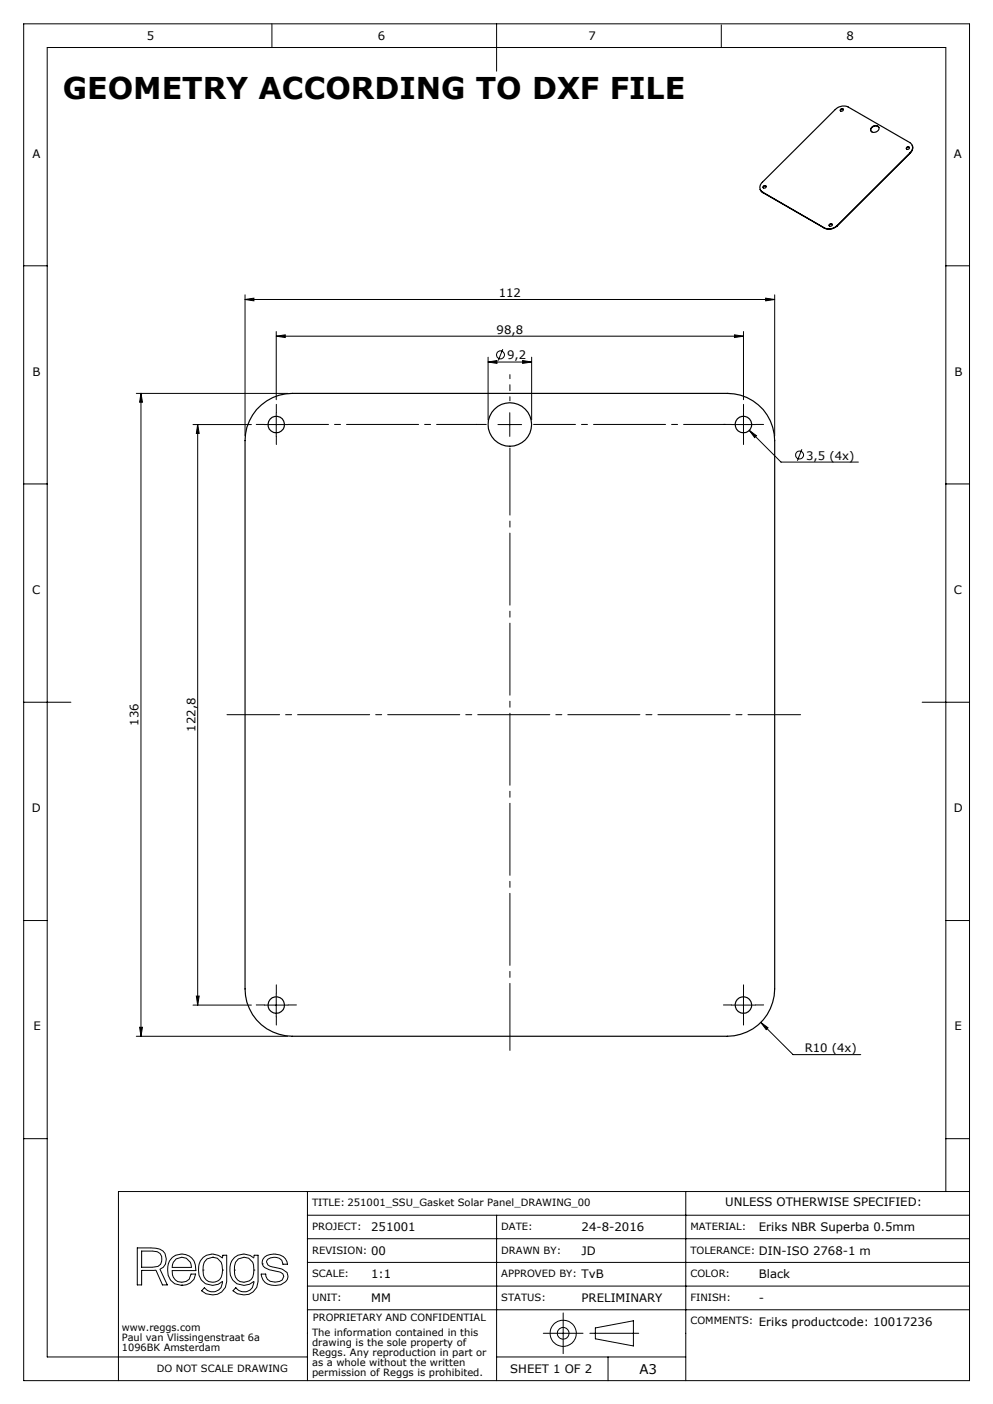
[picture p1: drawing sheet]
<svg xmlns="http://www.w3.org/2000/svg" width="210mm" height="297mm" viewBox="0 0 210 297" stroke-linecap="round" stroke-linejoin="round" font-family="sans-serif">
<g fill="none" stroke="#000" stroke-width=".21">
<path d="M5 5h200v287.1h-200zM57.5 5v5.1M105 5v10.1M152.5 5.3v4.8M5 56.2h5M200 56.2h5M51.8 63.4l1.9-.3v.5zM51.8 62.4v29.8M51.8 63.4h112M58.4 71.1l1.9-.3v.6zM58.4 70.1v14.5M58.4 71.1h98.8"/>
<path d="M103.2 76.6l1.9-.3v.6zM103.2 75.6v13.2M103.2 76.6h9.2M106.3 73.9l-.9 2.4M110.5 76.3l1.9 .3-1.9 .3zM112.4 75.6v13.2M155.3 70.8l1.9 .3-1.9 .3zM157.2 70.1v14.5M161.9 63.1l1.9 .3-1.9 .2zM163.8 62.4v29.8M28.8 83.2h32M29.8 83.2v136"/>
<path d="M29.8 83.2l.3 1.9h-.6zM40.8 89.8h12.4M41.8 89.8v122.8M41.8 89.8l.3 1.9h-.6zM55.9 89.8h5M58.4 87.3v5M105.3 89.8h5M107.8 87.3v5M154.7 89.8h5M157.2 87.3v5M158.5 91l1.5 1.2-.4 .4zM158.5 91l6.7 6.8h16.3"/>
<path d="M169.6 95l-1 2.5M5 102.4h5M200 102.4h5M5 148.6h10M195 148.6h10M5 194.7h5M200 194.7h5M28.8 219.2h32M29.5 217.3h.6l-.3 1.9zM40.8 212.6h12.4M41.5 210.7h.6l-.3 1.9zM55.9 212.6h5"/>
<path d="M58.4 210.1v5M154.7 212.6h5M157.2 210.1v5M160.9 216.3l1.5 1.1-.4 .4zM160.9 216.3l6.8 6.8h14.3M5 240.9h5M65 252.1v40M65 257.1h140M105 257.1v35M145 252.1v40M200 252.1v-242h-190v277h55M200 240.9h5"/>
<path d="M205 252.1h-180v40M29 264h2.9a3.1 3.1 0 0 1 3 1.1 2.31 2.31 0 0 1-1.1 3.4l1.6 3.3h-1l-1.4-3.1h-3v3.1h-1zM30 264.7l3.3 .1a1.81 1.81 0 0 1 .1 3.1l-1.2 .2h-2.2zM37.3 266.3l1.1-.3a2.04 2.04 0 0 1 2.1 2.1h-4.1l.3-1.1zM38.4 271.2a2.05 2.05 0 0 1-2-2.4h5a3 3 0 0 0-2.9-3.5 3 3 0 0 0-3 3.4 2.92 2.92 0 0 0 2.9 3.2M38.4 271.9h.1M38.4 271.2h.1M38.4 266h.1M38.5 271.8h.1M40.4 269.6l-.4 1-.6 .5-.9 .1M40.4 269.5h1a2.67 2.67 0 0 1-2.9 2.4M40.4 269.5v.1"/>
<path d="M42.9 268.7a2.11 2.11 0 0 0 2.1 2.5 2.11 2.11 0 0 0 2.1-2.5M42.9 268.7h.1M43 266a3.1 3.1 0 0 1 4 .1l.1-.6h.8v5.6a3.1 3.1 0 0 1-2 2.7 3.1 3.1 0 0 1-3.2-.8l.5-.6a2.2 2.2 0 0 0 3.5 0l.4-1.3a2.97 2.97 0 0 1-3.4 .6 2.97 2.97 0 0 1-1.7-3 3.3 3.3 0 0 1 1-2.7zM45 266a2.19 2.19 0 0 0-2.1 2.7M45 266a2.24 2.24 0 0 1 2.1 2.7M45 266h.1M47.1 268.7h.1M49.6 268.7a2.14 2.14 0 0 1 .7-2.3 2.14 2.14 0 0 1 2.3-.2l.8 .8 .3 1.7M49.6 268.7a2.11 2.11 0 0 0 2 2.5 2.11 2.11 0 0 0 2.1-2.5M49.6 268.7h.1M49.6 266a3.1 3.1 0 0 1 4.1 .1l.1-.6h.8v5.6a3.1 3.1 0 0 1-2 2.7 3.1 3.1 0 0 1-3.3-.8l.5-.6a2.2 2.2 0 0 0 3.6 0l.3-1.3a2.97 2.97 0 0 1-3.4 .6 2.97 2.97 0 0 1-1.7-3 3.3 3.3 0 0 1 1-2.7zM53.7 268.7h.1"/>
<path d="M55.5 267.4h.1M56 265.9a3.5 3.5 0 0 1 4.4 .4l.4 1.1h-1a1.78 1.78 0 0 0-2.6-1.3l-.5 .2-.3 .6a1.2 1.2 0 0 0 1.2 1.1l.5 .1a4.2 4.2 0 0 1 2.6 1.1l.2 .8a2.77 2.77 0 0 1-3.5 1.8 2.37 2.37 0 0 1-2.2-2.3h1a1.53 1.53 0 0 0 .9 1.5 2.91 2.91 0 0 0 2.6-.2l.3-.8a1.04 1.04 0 0 0-1.1-1l-1.8-.4a2.09 2.09 0 0 1-1.6-1.2v-.8zM65 277.1h140M65 262h140M65 267h140M65 272.1h140M119.1 277.7v8.6M105 287.1h40M114.9 282h8.4M124.7 282h10.4M125.9 280.9l8-1.5v5.3l-8-1.5zM128.6 287.1v5"/>
<circle cx="105.8" cy="75.1" r=".84"/>
<circle cx="169.1" cy="96.2" r=".85"/>
<circle cx="119.1" cy="282" r="2.76"/>
<circle cx="119.1" cy="282" r="1.23"/>
</g>
<path d="M107.8 84.8v-5.6" fill="none" stroke="#000" stroke-width=".21" stroke-dasharray="15.2 1.3 1.3 1.3" stroke-dashoffset="14.4"/>
<g fill="none" stroke="#000" stroke-width=".21" stroke-dasharray="15.2 1.3 1.3 1.3">
<path d="M55.9 89.8h-1.7M58.4 87.3v-1.8M58.4 92.3v1.7M102.8 89.8h-2.1M154.7 89.8h-1.7M157.2 87.3v-1.8M157.2 92.3v1.7M159.7 89.8h1.8M55.9 212.6h-1.7M58.4 210.1v-1.8M58.4 215.1v1.7M60.9 212.6h1.8"/>
<path d="M154.7 212.6h-1.7M157.2 210.1v-1.8M157.2 215.1v1.7M159.7 212.6h1.8"/>
</g>
<path d="M107.8 94.8v127.4" fill="none" stroke="#000" stroke-width=".21" stroke-dasharray="15.2 1.3 1.3 1.3" stroke-dashoffset="1.1"/>
<path d="M112.8 89.8h40.6" fill="none" stroke="#000" stroke-width=".21" stroke-dasharray="15.2 1.3 1.3 1.3" stroke-dashoffset="6.4"/>
<path d="M60.9 89.8h40" fill="none" stroke="#000" stroke-width=".21" stroke-dasharray="15.2 1.3 1.3 1.3" stroke-dashoffset="6.7"/>
<path d="M48 151.2h121.3" fill="none" stroke="#000" stroke-width=".21" stroke-dasharray="15.2 1.3 1.3 1.3" stroke-dashoffset="4.1"/>
<g fill="#000">
<path d="M51.8 63.4l1.9-.3v.5zM161.9 63.1l1.9 .3-1.9 .2z"/>
<path d="M58.4 71.1l1.9-.3v.6zM155.3 70.8l1.9 .3-1.9 .3z"/>
<path d="M103.2 76.6l1.9-.3v.6zM110.5 76.3l1.9 .3-1.9 .3z"/>
<path d="M29.8 83.2l.3 1.9h-.6zM29.5 217.3h.6l-.3 1.9z"/>
<path d="M41.8 89.8l.3 1.9h-.6zM41.5 210.7h.6l-.3 1.9z"/>
<path d="M160.9 216.3l1.1 1.5 .4-.4zM158.5 91l1.1 1.6 .4-.4z"/>
</g>
<g fill="none" stroke="#000" stroke-width=".25">
<path d="M162 39.4a.37 .37 0 0 0-.4 0 .37 .37 0 0 0-.2 .3M178.4 23.2a.37 .37 0 0 0-.4-.1 .37 .37 0 0 0-.3 .3M184.4 26.9a.77 .77 0 0 1 1-.3 .77 .77 0 0 1 .4 .9 .87 .87 0 0 1-.9 .6 .87 .87 0 0 1-.8-.8zM185.9 27a.99 .99 0 0 0-1.1-.3 .99 .99 0 0 0-.7 1M191.8 31.1a.33 .33 0 0 1 .4 0 .33 .33 0 0 1 .1 .4 .33 .33 0 0 1-.4 .1l-.2-.2zM192.3 31.2a.37 .37 0 0 0-.4-.1 .37 .37 0 0 0-.2 .4M192.5 32.3a1.31 1.31 0 0 0-.1-2.1l-13-7.6a2.38 2.38 0 0 0-2.8 .6l-15.4 15.4a1.26 1.26 0 0 0 .1 2.1M192.5 32.3l-15.4 15.4M192.5 32.3v.1M192.5 32.4l-15.4 15.4M192.9 30.8a1.39 1.39 0 0 1-.4 1.6M160.8 40.1l.5 .6"/>
<path d="M161.3 40.7l13 7.5M161.3 40.7h.1M161.3 40.7l13 7.6M174.3 48.2v.1M175.4 47.5a.34 .34 0 0 1 .4-.2 .34 .34 0 0 1 .2 .5 .34 .34 0 0 1-.6 0zM176 47.5a.37 .37 0 0 0-.4-.1 .37 .37 0 0 0-.2 .4M177.1 47.7a2.4 2.4 0 0 1-2.8 .5M177.1 47.7v.1M177.1 47.8a2.43 2.43 0 0 1-2.8 .5M54.3 86.6a10 10 0 0 1 7.5-3.4h92a10 10 0 0 1 10 10v116a10 10 0 0 1-10 10h-92a10 10 0 0 1-10-10v-116a9.8 9.8 0 0 1 2.5-6.6z"/>
<circle cx="161.7" cy="39.6" r=".31"/>
<circle cx="178" cy="23.3" r=".3"/>
<circle cx="58.4" cy="89.8" r="1.74"/>
<circle cx="107.8" cy="89.8" r="4.6"/>
<circle cx="157.2" cy="89.8" r="1.75"/>
<circle cx="58.4" cy="212.6" r="1.74"/>
<circle cx="157.2" cy="212.6" r="1.75"/>
</g>
<text font-size="6.3" x="13.3" y="21">GEOMETRY ACCORDING TO DXF FILE</text>
<text font-size="2.8" x="135.2" y="290.7">A3</text>
<g font-size="2.5">
<text x="31.1" y="8.4">5</text>
<text x="79.9" y="8.4">6</text>
<text x="124.4" y="8.4">7</text>
<text x="179" y="8.4">8</text>
<text x="6.9" y="33.4">A</text>
<text x="201.7" y="33.4">A</text>
<text x="105.5" y="62.8">112</text>
<text x="105" y="70.6">98,8</text>
<text x="107.2" y="76">9,2</text>
<text x="6.9" y="79.4">B</text>
<text x="201.8" y="79.4">B</text>
<text x="170.5" y="97.2">3,5 (4x)</text>
<text x="6.8" y="125.6">C</text>
<text x="201.7" y="125.6">C</text>
<text x="29.3" y="153.5" transform="rotate(-90 29.3 153.5)">136</text>
<text x="41.3" y="154.8" transform="rotate(-90 41.3 154.8)">122,8</text>
<text x="6.7" y="171.9">D</text>
<text x="201.7" y="171.9">D</text>
<text x="7.1" y="218">E</text>
<text x="201.8" y="218">E</text>
<text x="170.2" y="222.6">R10 (4x)</text>
<text x="153.4" y="255.2">UNLESS OTHERWISE SPECIFIED:</text>
<text x="78.5" y="260.4">251001</text>
<text x="123" y="260.4">24-8-2016</text>
<text x="160.5" y="260.4">Eriks NBR Superba 0.5mm</text>
<text x="78.5" y="265.4">00</text>
<text x="123" y="265.4">JD</text>
<text x="160.5" y="265.4">DIN-ISO 2768-1 m</text>
<text x="78.5" y="270.4">1:1</text>
<text x="78.5" y="275.4">MM</text>
<text x="123" y="270.4">TvB</text>
<text x="123" y="275.4">PRELIMINARY</text>
<text x="160.5" y="275.4">-</text>
<text x="160.5" y="270.4">Black</text>
<text x="160.5" y="280.4">Eriks productcode: 10017236</text>
<text x="107.9" y="290.4">SHEET 1 OF 2</text>
</g>
<g font-size="2.1">
<text x="66" y="255.2">TITLE: 251001_SSU_Gasket Solar Panel_DRAWING_00</text>
<text x="66" y="260.2">PROJECT:</text>
<text x="106" y="260.2">DATE:</text>
<text x="146" y="260.2">MATERIAL:</text>
<text x="66" y="265.2">REVISION:</text>
<text x="106" y="265.2">DRAWN BY:</text>
<text x="146" y="265.2">TOLERANCE:</text>
<text x="66" y="270.2">SCALE:</text>
<text x="66" y="275.2">UNIT:</text>
<text x="106" y="275.2">STATUS:</text>
<text x="106" y="270.2">APPROVED BY:</text>
<text x="146" y="270.2">COLOR:</text>
<text x="146" y="275.2">FINISH:</text>
<text x="25.8" y="281.5">www.reggs.com</text>
<text x="66.2" y="279.5">PROPRIETARY AND CONFIDENTIAL</text>
<text x="146" y="280.2">COMMENTS:</text>
<text x="25.8" y="283.6">Paul van Vlissingenstraat 6a</text>
<text x="25.8" y="285.7">1096BK Amsterdam</text>
<text x="66" y="282.6">The information contained in this</text>
<text x="66" y="284.7">drawing is the sole property of</text>
<text x="66" y="286.8">Reggs. Any reproduction in part or</text>
<text x="33.1" y="290.2">DO NOT SCALE DRAWING</text>
<text x="66" y="289">as a whole without the written</text>
<text x="66" y="291.1">permission of Reggs is prohibited.</text>
</g>
</svg>
